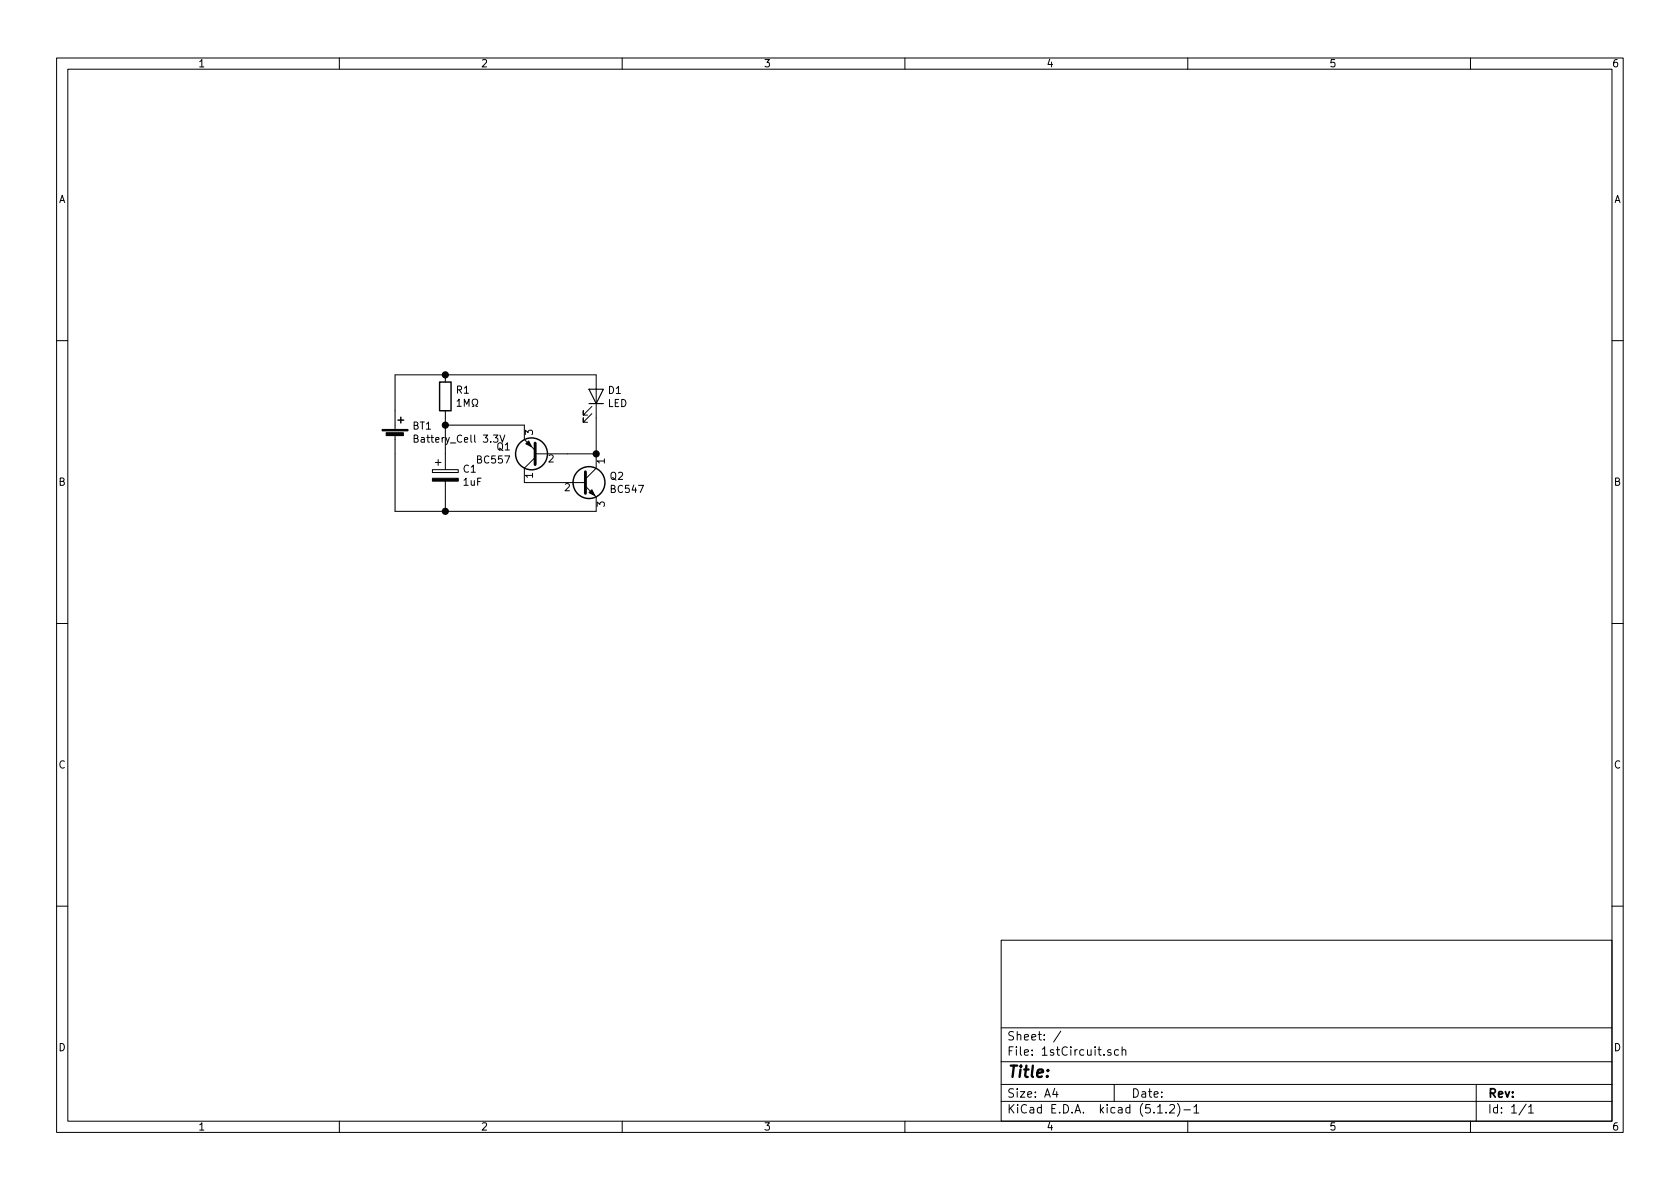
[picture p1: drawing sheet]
EESchema Schematic File Version 4
EELAYER 29 0
EELAYER END
$Descr A4 11693 8268
encoding utf-8
Sheet 1 1
Title ""
Date ""
Rev ""
Comp ""
Comment1 ""
Comment2 ""
Comment3 ""
Comment4 ""
$EndDescr
$Comp
L Device:R R1
U 1 1
P 3100 2750
F 0 "R1" H 3170 2796 50  0000 L CNN
F 1 "1MΩ" H 3170 2705 50  0000 L CNN
F 2 "Resistor_SMD:R_1806_4516Metric_Pad1.57x1.80mm_HandSolder" V 3030 2750 50  0001 C CNN
F 3 "~" H 3100 2750 50  0001 C CNN
	1    3100 2750
	1    0    0    -1  
$EndComp
$Comp
L Device:CP C1
U 1 1
P 3100 3300
F 0 "C1" H 3218 3346 50  0000 L CNN
F 1 "1uF" H 3218 3255 50  0000 L CNN
F 2 "Capacitor_SMD:CP_Elec_6.3x5.2" H 3138 3150 50  0001 C CNN
F 3 "~" H 3100 3300 50  0001 C CNN
	1    3100 3300
	1    0    0    -1  
$EndComp
$Comp
L Transistor_BJT:BC557 Q1
U 1 1
P 3750 3150
F 0 "Q1" H 3941 3104 50  0000 L CNN
F 1 "BC557" H 3941 3195 50  0000 L CNN
F 2 "Package_TO_SOT_THT:TO-92_Inline" H 3950 3075 50  0001 L CIN
F 3 "http://www.fairchildsemi.com/ds/BC/BC557.pdf" H 3750 3150 50  0001 L CNN
	1    3750 3150
	-1   0    0    1   
$EndComp
$Comp
L Transistor_BJT:BC547 Q2
U 1 1
P 4050 3350
F 0 "Q2" H 4241 3396 50  0000 L CNN
F 1 "BC547" H 4241 3305 50  0000 L CNN
F 2 "Package_TO_SOT_THT:TO-92_Inline" H 4250 3275 50  0001 L CIN
F 3 "http://www.fairchildsemi.com/ds/BC/BC547.pdf" H 4050 3350 50  0001 L CNN
	1    4050 3350
	1    0    0    -1  
$EndComp
$Comp
L Device:LED D1
U 1 1
P 4150 2750
F 0 "D1" V 4189 2828 50  0000 L CNN
F 1 "LED" V 4098 2828 50  0000 L CNN
F 2 "LED_SMD:LED_1206_3216Metric" H 4150 2750 50  0001 C CNN
F 3 "~" H 4150 2750 50  0001 C CNN
	1    4150 2750
	0    1    -1   0   
$EndComp
Wire Wire Line
	3100 3550 3100 3450
Wire Wire Line
	3100 3550 4150 3550
Wire Wire Line
	3100 3150 3100 2950
Connection ~ 3100 2950
Wire Wire Line
	3100 2950 3100 2900
Wire Wire Line
	3100 2950 3650 2950
Wire Wire Line
	3950 3150 4150 3150
Wire Wire Line
	3850 3350 3650 3350
Wire Wire Line
	4150 2600 3100 2600
Wire Wire Line
	4150 2900 4150 3150
Connection ~ 4150 3150
Wire Wire Line
	3100 3550 2750 3550
Wire Wire Line
	2750 3550 2750 3150
Connection ~ 3100 3550
Wire Wire Line
	3100 2600 2750 2600
Wire Wire Line
	2750 2600 2750 2850
Connection ~ 3100 2600
$Comp
L Device:Battery_Cell BT1
U 1 1
P 2750 3050
F 0 "BT1" H 2868 3146 50  0000 L CNN
F 1 "Battery_Cell 3.3V" H 2868 3055 50  0000 L CNN
F 2 "Battery:BatteryHolder_Keystone_500" V 2750 3110 50  0001 C CNN
F 3 "~" V 2750 3110 50  0001 C CNN
	1    2750 3050
	1    0    0    -1  
$EndComp
$EndSCHEMATC
